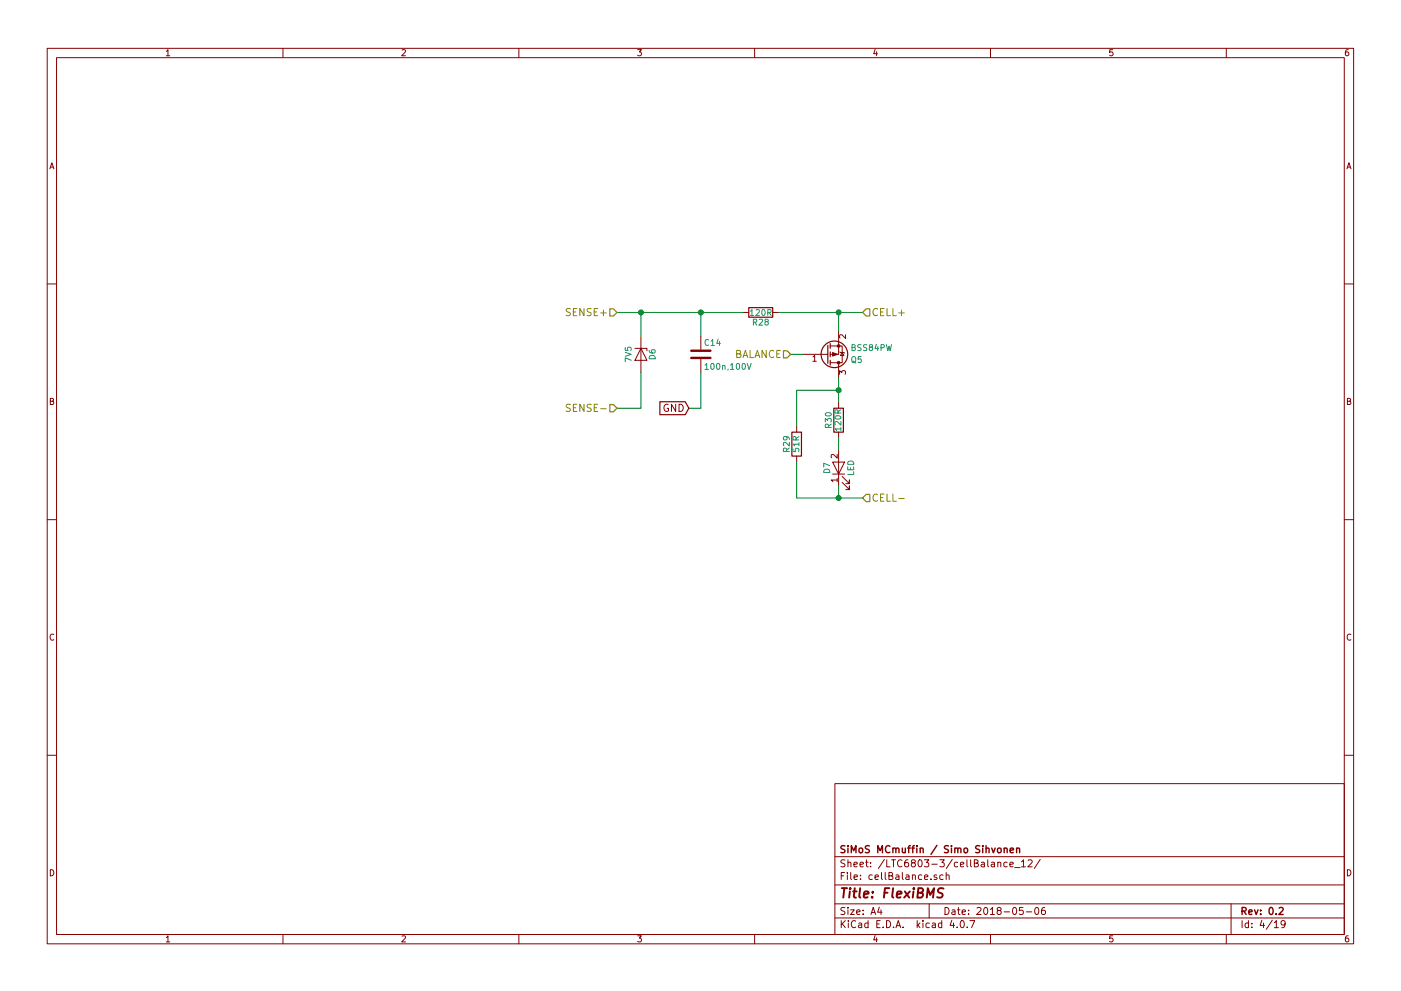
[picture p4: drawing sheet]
EESchema Schematic File Version 2
LIBS:power
LIBS:device
LIBS:switches
LIBS:relays
LIBS:motors
LIBS:transistors
LIBS:conn
LIBS:linear
LIBS:regul
LIBS:74xx
LIBS:cmos4000
LIBS:adc-dac
LIBS:memory
LIBS:xilinx
LIBS:microcontrollers
LIBS:dsp
LIBS:microchip
LIBS:analog_switches
LIBS:motorola
LIBS:texas
LIBS:intel
LIBS:audio
LIBS:interface
LIBS:digital-audio
LIBS:philips
LIBS:display
LIBS:cypress
LIBS:siliconi
LIBS:opto
LIBS:atmel
LIBS:contrib
LIBS:valves
LIBS:Custom_comp_lib
LIBS:FlexiBMS-cache
EELAYER 25 0
EELAYER END
$Descr A4 11693 8268
encoding utf-8
Sheet 15 19
Title "FlexiBMS"
Date "2018-05-06"
Rev "0.2"
Comp "SiMoS MCmuffin / Simo Sihvonen"
Comment1 ""
Comment2 ""
Comment3 ""
Comment4 ""
$EndDescr
$Comp
L R R28
U 1 1
P 6350 2600
AR Path="/5A82A74A/5A82AA51/5A82AE45" Ref="R28"  Part="1" 
AR Path="/5A82A74A/5A82CC29/5A82AE45" Ref="R31"  Part="1" 
AR Path="/5A82A74A/5A82F76E/5A82AE45" Ref="R61"  Part="1" 
AR Path="/5A82A74A/5A82F767/5A82AE45" Ref="R58"  Part="1" 
AR Path="/5A82A74A/5A82E46F/5A82AE45" Ref="R34"  Part="1" 
AR Path="/5A82A74A/5A82E476/5A82AE45" Ref="R37"  Part="1" 
AR Path="/5A82A74A/5A82EF2D/5A82AE45" Ref="R40"  Part="1" 
AR Path="/5A82A74A/5A82EF34/5A82AE45" Ref="R43"  Part="1" 
AR Path="/5A82A74A/5A82EF3B/5A82AE45" Ref="R46"  Part="1" 
AR Path="/5A82A74A/5A82EF42/5A82AE45" Ref="R49"  Part="1" 
AR Path="/5A82A74A/5A82F759/5A82AE45" Ref="R52"  Part="1" 
AR Path="/5A82A74A/5A82F760/5A82AE45" Ref="R55"  Part="1" 
F 0 "R61" V 6430 2600 50  0000 C CNN
F 1 "120R" V 6350 2600 50  0000 C CNN
F 2 "Resistors_SMD:R_0402" V 6280 2600 50  0001 C CNN
F 3 "" H 6350 2600 50  0001 C CNN
F 4 "ANY" V 6350 2600 60  0001 C CNN "MFG"
F 5 "1%" V 6350 2600 60  0001 C CNN "Tol."
	1    6350 2600
	0    1    1    0   
$EndComp
$Comp
L R R30
U 1 1
P 7000 3500
AR Path="/5A82A74A/5A82AA51/5A82AE46" Ref="R30"  Part="1" 
AR Path="/5A82A74A/5A82CC29/5A82AE46" Ref="R33"  Part="1" 
AR Path="/5A82A74A/5A82F76E/5A82AE46" Ref="R63"  Part="1" 
AR Path="/5A82A74A/5A82F767/5A82AE46" Ref="R60"  Part="1" 
AR Path="/5A82A74A/5A82E46F/5A82AE46" Ref="R36"  Part="1" 
AR Path="/5A82A74A/5A82E476/5A82AE46" Ref="R39"  Part="1" 
AR Path="/5A82A74A/5A82EF2D/5A82AE46" Ref="R42"  Part="1" 
AR Path="/5A82A74A/5A82EF34/5A82AE46" Ref="R45"  Part="1" 
AR Path="/5A82A74A/5A82EF3B/5A82AE46" Ref="R48"  Part="1" 
AR Path="/5A82A74A/5A82EF42/5A82AE46" Ref="R51"  Part="1" 
AR Path="/5A82A74A/5A82F759/5A82AE46" Ref="R54"  Part="1" 
AR Path="/5A82A74A/5A82F760/5A82AE46" Ref="R57"  Part="1" 
F 0 "R63" V 7080 3500 50  0000 C CNN
F 1 "120R" V 7000 3500 50  0000 C CNN
F 2 "Resistors_SMD:R_0402" V 6930 3500 50  0001 C CNN
F 3 "" H 7000 3500 50  0001 C CNN
F 4 "ANY" V 7000 3500 60  0001 C CNN "MFG"
F 5 "1%" V 7000 3500 60  0001 C CNN "Tol."
	1    7000 3500
	-1   0    0    1   
$EndComp
$Comp
L R R29
U 1 1
P 6650 3700
AR Path="/5A82A74A/5A82AA51/5A82AE47" Ref="R29"  Part="1" 
AR Path="/5A82A74A/5A82CC29/5A82AE47" Ref="R32"  Part="1" 
AR Path="/5A82A74A/5A82F76E/5A82AE47" Ref="R62"  Part="1" 
AR Path="/5A82A74A/5A82F767/5A82AE47" Ref="R59"  Part="1" 
AR Path="/5A82A74A/5A82E46F/5A82AE47" Ref="R35"  Part="1" 
AR Path="/5A82A74A/5A82E476/5A82AE47" Ref="R38"  Part="1" 
AR Path="/5A82A74A/5A82EF2D/5A82AE47" Ref="R41"  Part="1" 
AR Path="/5A82A74A/5A82EF34/5A82AE47" Ref="R44"  Part="1" 
AR Path="/5A82A74A/5A82EF3B/5A82AE47" Ref="R47"  Part="1" 
AR Path="/5A82A74A/5A82EF42/5A82AE47" Ref="R50"  Part="1" 
AR Path="/5A82A74A/5A82F759/5A82AE47" Ref="R53"  Part="1" 
AR Path="/5A82A74A/5A82F760/5A82AE47" Ref="R56"  Part="1" 
F 0 "R62" V 6730 3700 50  0000 C CNN
F 1 "51R" V 6650 3700 50  0000 C CNN
F 2 "Resistors_SMD:R_0805" V 6580 3700 50  0001 C CNN
F 3 "" H 6650 3700 50  0001 C CNN
F 4 "ANY" V 6650 3700 60  0001 C CNN "MFG"
F 5 "5%" V 6650 3700 60  0001 C CNN "Tol."
F 6 "0.5W" V 6650 3700 60  0001 C CNN "Power"
	1    6650 3700
	-1   0    0    1   
$EndComp
$Comp
L LED D7
U 1 1
P 7000 3900
AR Path="/5A82A74A/5A82AA51/5A82AE48" Ref="D7"  Part="1" 
AR Path="/5A82A74A/5A82CC29/5A82AE48" Ref="D9"  Part="1" 
AR Path="/5A82A74A/5A82F76E/5A82AE48" Ref="D29"  Part="1" 
AR Path="/5A82A74A/5A82F767/5A82AE48" Ref="D27"  Part="1" 
AR Path="/5A82A74A/5A82E46F/5A82AE48" Ref="D11"  Part="1" 
AR Path="/5A82A74A/5A82E476/5A82AE48" Ref="D13"  Part="1" 
AR Path="/5A82A74A/5A82EF2D/5A82AE48" Ref="D15"  Part="1" 
AR Path="/5A82A74A/5A82EF34/5A82AE48" Ref="D17"  Part="1" 
AR Path="/5A82A74A/5A82EF3B/5A82AE48" Ref="D19"  Part="1" 
AR Path="/5A82A74A/5A82EF42/5A82AE48" Ref="D21"  Part="1" 
AR Path="/5A82A74A/5A82F759/5A82AE48" Ref="D23"  Part="1" 
AR Path="/5A82A74A/5A82F760/5A82AE48" Ref="D25"  Part="1" 
F 0 "D29" H 7000 4000 50  0000 C CNN
F 1 "LED" H 7000 3800 50  0000 C CNN
F 2 "LEDs:LED_0603" H 7000 3900 50  0001 C CNN
F 3 "" H 7000 3900 50  0001 C CNN
F 4 "150060RS75000" H 7000 3900 60  0001 C CNN "MFG"
	1    7000 3900
	0    -1   -1   0   
$EndComp
$Comp
L C C14
U 1 1
P 5850 2950
AR Path="/5A82A74A/5A82AA51/5A82AE49" Ref="C14"  Part="1" 
AR Path="/5A82A74A/5A82CC29/5A82AE49" Ref="C15"  Part="1" 
AR Path="/5A82A74A/5A82F76E/5A82AE49" Ref="C25"  Part="1" 
AR Path="/5A82A74A/5A82F767/5A82AE49" Ref="C24"  Part="1" 
AR Path="/5A82A74A/5A82E46F/5A82AE49" Ref="C16"  Part="1" 
AR Path="/5A82A74A/5A82E476/5A82AE49" Ref="C17"  Part="1" 
AR Path="/5A82A74A/5A82EF2D/5A82AE49" Ref="C18"  Part="1" 
AR Path="/5A82A74A/5A82EF34/5A82AE49" Ref="C19"  Part="1" 
AR Path="/5A82A74A/5A82EF3B/5A82AE49" Ref="C20"  Part="1" 
AR Path="/5A82A74A/5A82EF42/5A82AE49" Ref="C21"  Part="1" 
AR Path="/5A82A74A/5A82F759/5A82AE49" Ref="C22"  Part="1" 
AR Path="/5A82A74A/5A82F760/5A82AE49" Ref="C23"  Part="1" 
F 0 "C25" H 5875 3050 50  0000 L CNN
F 1 "100n,100V" H 5875 2850 50  0000 L CNN
F 2 "Capacitors_SMD:C_0603" H 5888 2800 50  0001 C CNN
F 3 "" H 5850 2950 50  0001 C CNN
F 4 "ANY" H 5850 2950 60  0001 C CNN "MFG"
F 5 "X7R" H 5850 2950 60  0001 C CNN "TempCo."
	1    5850 2950
	1    0    0    -1  
$EndComp
$Comp
L D_Zener D6
U 1 1
P 5350 2950
AR Path="/5A82A74A/5A82AA51/5A82AE4A" Ref="D6"  Part="1" 
AR Path="/5A82A74A/5A82CC29/5A82AE4A" Ref="D8"  Part="1" 
AR Path="/5A82A74A/5A82F76E/5A82AE4A" Ref="D28"  Part="1" 
AR Path="/5A82A74A/5A82F767/5A82AE4A" Ref="D26"  Part="1" 
AR Path="/5A82A74A/5A82E46F/5A82AE4A" Ref="D10"  Part="1" 
AR Path="/5A82A74A/5A82E476/5A82AE4A" Ref="D12"  Part="1" 
AR Path="/5A82A74A/5A82EF2D/5A82AE4A" Ref="D14"  Part="1" 
AR Path="/5A82A74A/5A82EF34/5A82AE4A" Ref="D16"  Part="1" 
AR Path="/5A82A74A/5A82EF3B/5A82AE4A" Ref="D18"  Part="1" 
AR Path="/5A82A74A/5A82EF42/5A82AE4A" Ref="D20"  Part="1" 
AR Path="/5A82A74A/5A82F759/5A82AE4A" Ref="D22"  Part="1" 
AR Path="/5A82A74A/5A82F760/5A82AE4A" Ref="D24"  Part="1" 
F 0 "D28" H 5350 3050 50  0000 C CNN
F 1 "7V5" H 5350 2850 50  0000 C CNN
F 2 "Diodes_SMD:D_SOD-323" H 5350 2950 50  0001 C CNN
F 3 "" H 5350 2950 50  0001 C CNN
F 4 "MM3Z7V5T1G" H 5350 2950 60  0001 C CNN "MFG"
	1    5350 2950
	0    1    1    0   
$EndComp
$Comp
L Q_PMOS_GSD Q5
U 1 1
P 6900 2950
AR Path="/5A82A74A/5A82AA51/5A82AE4B" Ref="Q5"  Part="1" 
AR Path="/5A82A74A/5A82CC29/5A82AE4B" Ref="Q6"  Part="1" 
AR Path="/5A82A74A/5A82F76E/5A82AE4B" Ref="Q16"  Part="1" 
AR Path="/5A82A74A/5A82F767/5A82AE4B" Ref="Q15"  Part="1" 
AR Path="/5A82A74A/5A82E46F/5A82AE4B" Ref="Q7"  Part="1" 
AR Path="/5A82A74A/5A82E476/5A82AE4B" Ref="Q8"  Part="1" 
AR Path="/5A82A74A/5A82EF2D/5A82AE4B" Ref="Q9"  Part="1" 
AR Path="/5A82A74A/5A82EF34/5A82AE4B" Ref="Q10"  Part="1" 
AR Path="/5A82A74A/5A82EF3B/5A82AE4B" Ref="Q11"  Part="1" 
AR Path="/5A82A74A/5A82EF42/5A82AE4B" Ref="Q12"  Part="1" 
AR Path="/5A82A74A/5A82F759/5A82AE4B" Ref="Q13"  Part="1" 
AR Path="/5A82A74A/5A82F760/5A82AE4B" Ref="Q14"  Part="1" 
F 0 "Q16" H 7100 3000 50  0000 L CNN
F 1 "BSS84PW" H 7100 2900 50  0000 L CNN
F 2 "TO_SOT_Packages_SMD:SOT-323_SC-70" H 7100 3050 50  0001 C CNN
F 3 "" H 6900 2950 50  0001 C CNN
F 4 "BSS84PWH6327XTSA1" H 6900 2950 60  0001 C CNN "MFG"
	1    6900 2950
	1    0    0    1   
$EndComp
Wire Wire Line
	7000 3150 7000 3350
Wire Wire Line
	7000 3250 6650 3250
Wire Wire Line
	6650 3250 6650 3550
Connection ~ 7000 3250
Wire Wire Line
	7000 3650 7000 3750
Wire Wire Line
	6650 3850 6650 4150
Wire Wire Line
	6650 4150 7200 4150
Wire Wire Line
	7000 4150 7000 4050
Connection ~ 7000 4150
Wire Wire Line
	7000 2750 7000 2600
Wire Wire Line
	6500 2600 7200 2600
Wire Wire Line
	5150 2600 6200 2600
Wire Wire Line
	5850 2600 5850 2800
Wire Wire Line
	5350 2600 5350 2800
Connection ~ 5850 2600
Connection ~ 5350 2600
Wire Wire Line
	5350 3100 5350 3400
Wire Wire Line
	5350 3400 5150 3400
Wire Wire Line
	5850 3100 5850 3400
Wire Wire Line
	5850 3400 5750 3400
Wire Wire Line
	6700 2950 6600 2950
Connection ~ 7000 2600
Text HLabel 5150 2600 0    60   Input ~ 0
SENSE+
Text HLabel 5150 3400 0    60   Input ~ 0
SENSE-
Text HLabel 6600 2950 0    60   Input ~ 0
BALANCE
Text HLabel 7200 2600 2    60   Input ~ 0
CELL+
Text HLabel 7200 4150 2    60   Input ~ 0
CELL-
Text GLabel 5750 3400 0    60   Input ~ 0
GND
$EndSCHEMATC
